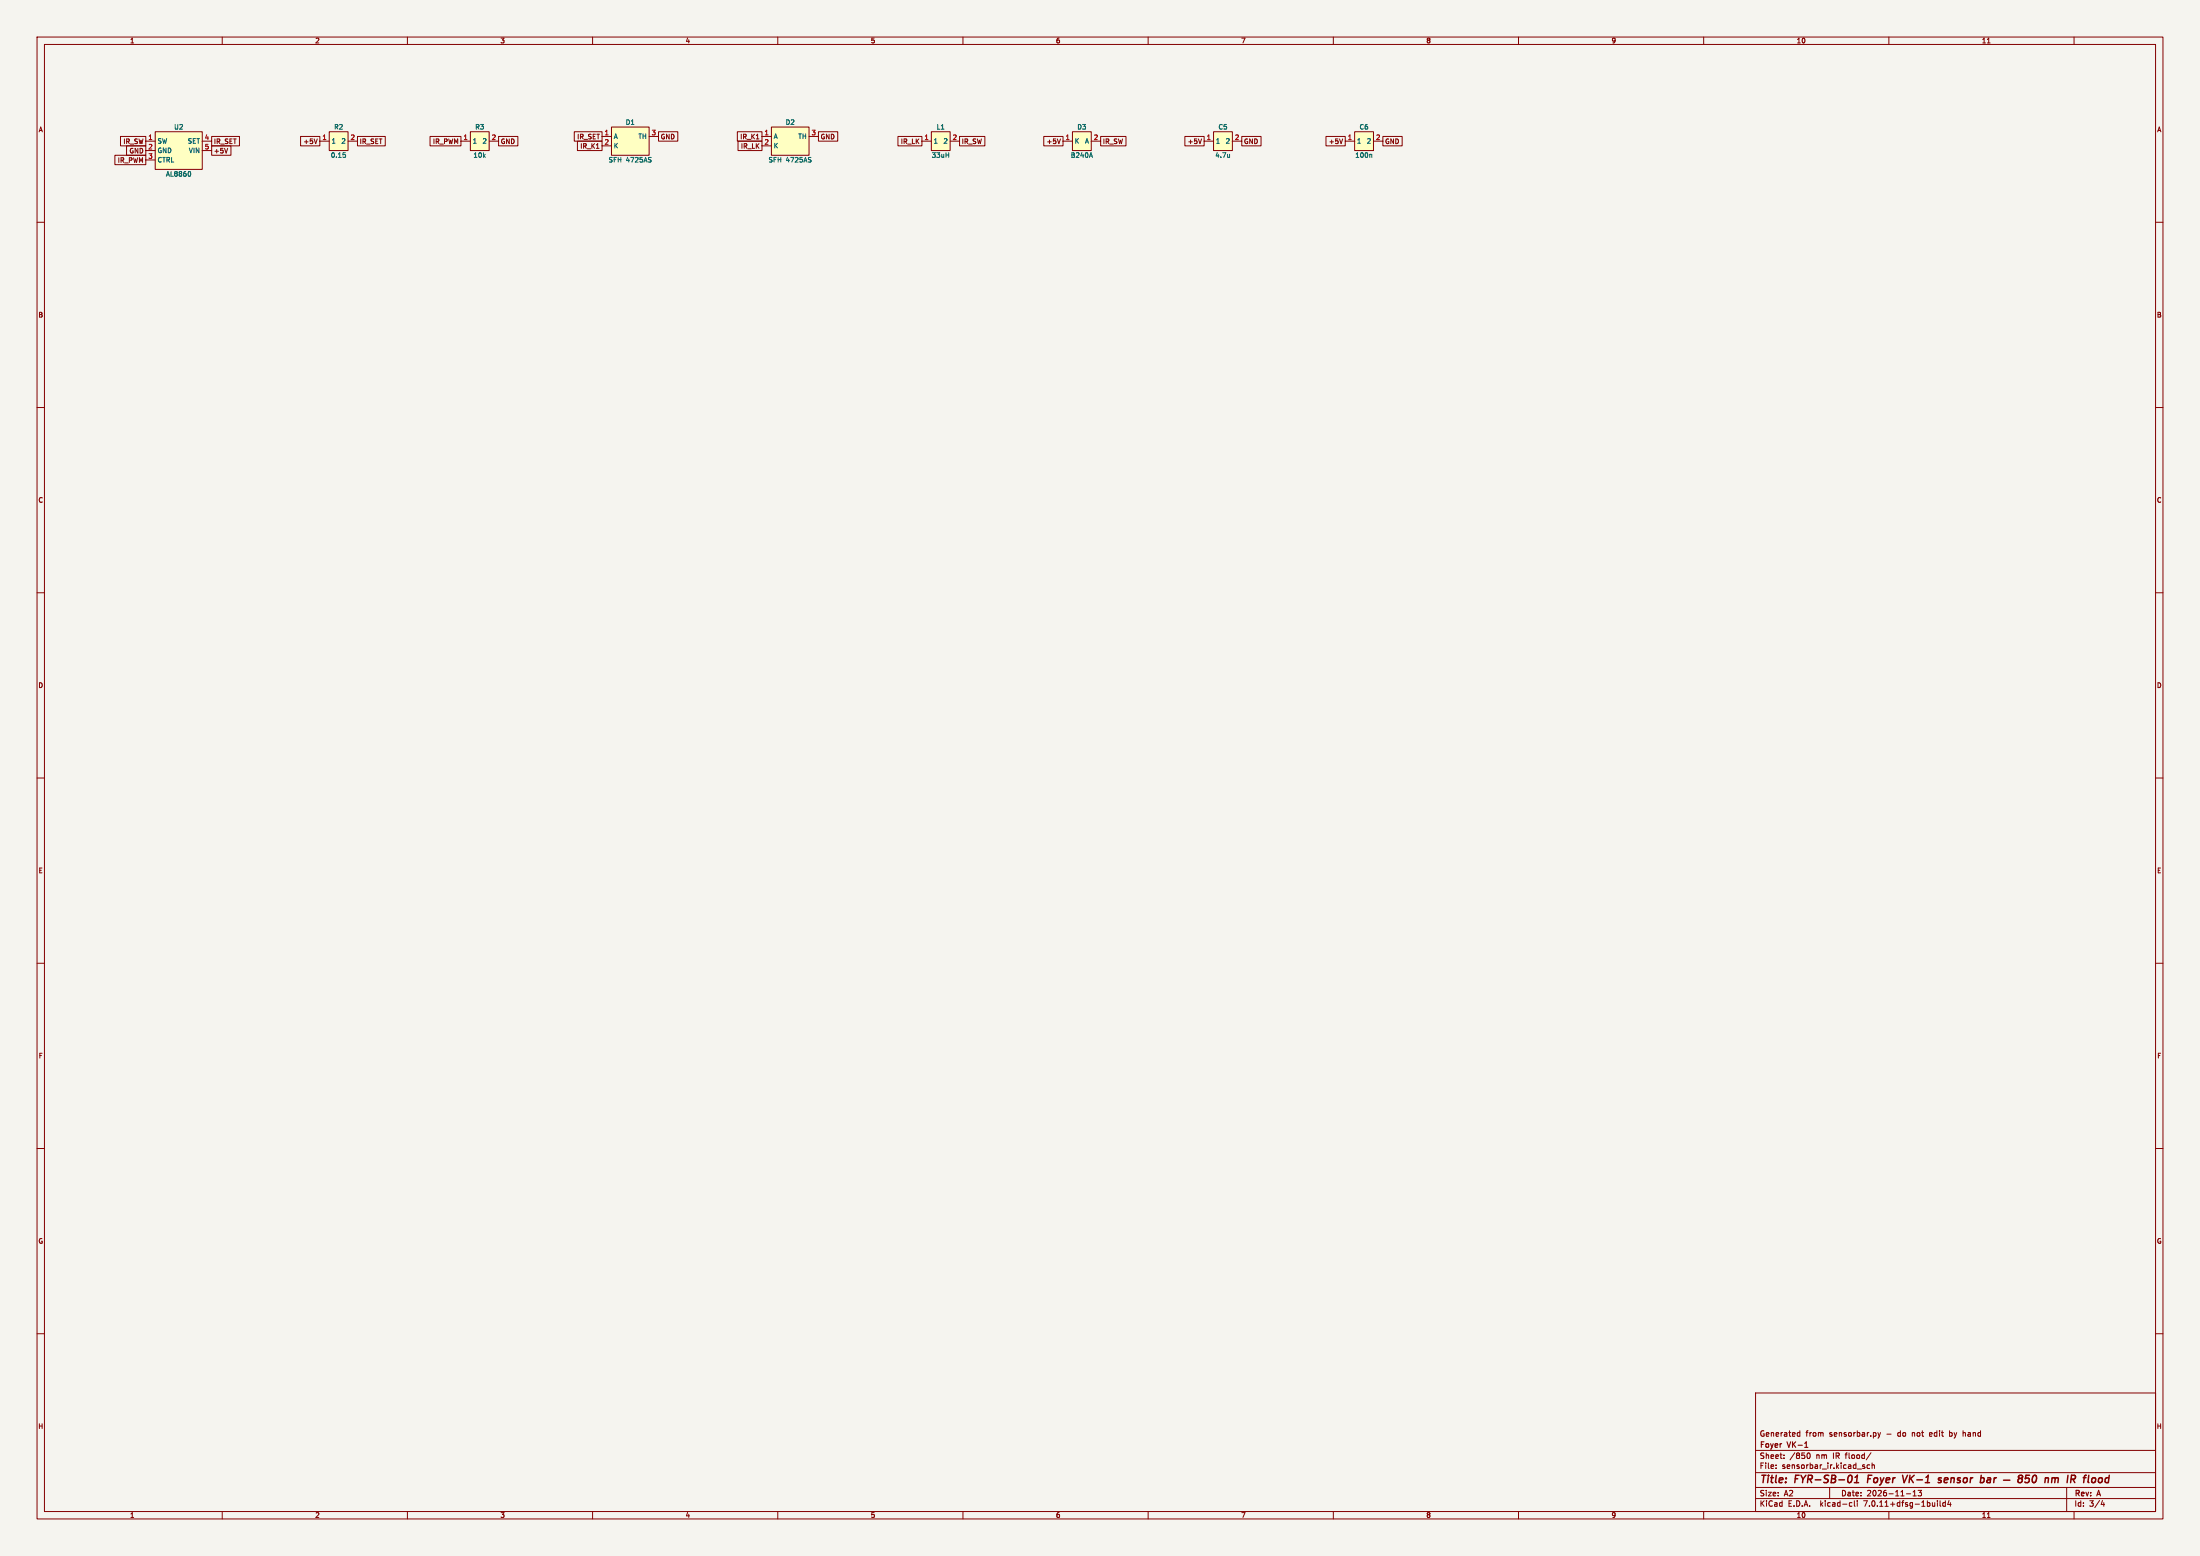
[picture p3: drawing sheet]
<svg xmlns="http://www.w3.org/2000/svg" width="594mm" height="420mm" viewBox="0 0 594 420" stroke-linecap="round" stroke-linejoin="round" font-family="sans-serif">
<path d="M0 0h594v420h-594z" fill="#f5f4ef" stroke="#f5f4ef" stroke-width=".27"/>
<g fill="none" stroke="#840000" stroke-width=".27">
<path d="M10 10h574v400h-574zM12 12h570v396h-570zM60 10v2M110 10v2M160 10v2M210 10v2M260 10v2M310 10v2M360 10v2M410 10v2M460 10v2M510 10v2"/>
<path d="M536.6 11.6h.7M560 10v2M32.5 36.8h6.9v2.6h-6.9zM34.2 39.4h5.2v2.5h-5.2zM39.4 38.1h2.5M41.9 35.6h12.7v10.1h-12.7zM54.6 38.1h2.5M57.1 39.4h5.3v2.5h-5.3zM57.1 36.8h7.6v2.6h-7.6zM81.2 36.8h5.2v2.6h-5.2zM85.7 37.5l-.5 1.3M86.4 38.1h2.5"/>
<path d="M88.9 35.6h5.1v5h-5.1zM94 38.1h2.5M96.5 36.8h7.5v2.6h-7.5zM116.1 36.8h8.4v2.6h-8.4zM124.5 38.1h2.5M127 35.6h5.1v5h-5.1zM132.1 38.1h2.5M134.6 36.8h5.2v2.6h-5.2zM155.1 35.6h7.5v2.5h-7.5zM155.9 38.1h6.7v2.5h-6.7zM162.6 36.8h2.5M162.6 39.4h2.5"/>
<path d="M165.1 34.3h10.2v7.6h-10.2zM175.3 36.8h2.5M177.8 35.6h5.2v2.5h-5.2zM199.1 35.6h6.6v2.5h-6.6zM199.3 38.1h6.4v2.5h-6.4zM205.7 36.8h2.6M205.7 39.4h2.6M208.3 34.3h10.1v7.6h-10.1zM218.4 36.8h2.6M221 35.6h5.2v2.5h-5.2zM242.4 36.8h6.5v2.6h-6.5zM248.9 38.1h2.6"/>
<path d="M251.5 35.6h5v5h-5zM256.5 38.1h2.6M259.1 36.8h6.8v2.6h-6.8zM281.8 36.8h5.2v2.6h-5.2zM286.3 37.5l-.4 1.3M287 38.1h2.6M289.6 35.6h5v5h-5zM294.6 38.1h2.6M297.2 36.8h6.8v2.6h-6.8zM319.9 36.8h5.2v2.6h-5.2zM324.4 37.5l-.4 1.3M325.1 38.1h2.6"/>
<path d="M327.7 35.6h5v5h-5zM332.7 38.1h2.6M335.3 36.8h5.2v2.6h-5.2zM358 36.8h5.2v2.6h-5.2zM362.5 37.5l-.4 1.3M363.2 38.1h2.6M365.8 35.6h5v5h-5zM370.8 38.1h2.6M373.4 36.8h5.2v2.6h-5.2zM10 60h2M31 41.9h8.4v2.6h-8.4zM39.4 40.6h2.5"/>
<path d="M39.4 43.2h2.5M54.6 40.6h2.5M61.5 40l-.4 1.3M582 60h2M10 110h2M582 110h2M10 160h2M582 160h2M10 210h2M582 210h2M10 260h2M582 260h2"/>
<path d="M10 310h2M582 310h2M10 360h2M474 376h108v32h-108zM582 360h2M474 397.5h108M474 391.5h108M479.5 396.2v.2M479.5 395.4v.2M481.7 393.5v.2M481.7 392.7v.2M485.4 387.6h.6"/>
<path d="M485.4 386.7h.6M486 386.2v1.5M487.9 392.7l.3-.5a.8 .8 0 0 1 .6 .7 .8 .8 0 0 1-.6 .8l-.3-.6M503.1 395.9h.4v.3l-.5 .2M503.1 395.4h.4M504.8 395.4h-.4l-.3 .3 .1 .6h.6M505.2 392.1l-1.3 1.9M505.5 395.5l.5-.1 .1 1M505.5 394.9v1.5M507 386.7l.4 1M507.4 387.7l-.4 .5M507.7 386.7l-.3 1"/>
<path d="M526.4 386.2v1.5M526.4 387.6l.1 .1M526.5 386.7h-.1M530 386.2v1.5M530.2 386.7l-.2 .1M60 408v2M110 408v2M160 408v2M210 408v2M260 408v2M310 408v2M360 408v2"/>
<path d="M410 408v2M460 408v2M474 404.5h108M474 401.5h108M494 401.5v3M499.6 405.6h.4M500 406.5l-.4 .1M500.7 405.1v1.3l.2 .2M501.5 405.1v.1M501.5 405.6v1M510 408v2M514.7 403.2h1.2"/>
<path d="M516.5 403.8h.9M516.5 402.7l.5-.4v1.5M517.9 402.3h.9l-.5 .5 .4 .2v.6l-.2 .2-.6-.2M523.1 405.1v.1M523.1 405.6v1M523.8 405.1v1.3l.2 .2M525.2 405.6h-.4l-.3 .3 .2 .6h.5M525.2 405.1v1.5M526.2 405l-.3 1.1h.9M526.6 405.6v1M536.6 409.6h.7M558 401.5v6.5"/>
<path d="M560 408v2M567.7 405l-.4 1.1h.9M568 405.6v1"/>
</g>
<g fill="none" stroke="#840000" stroke-width=".4">
<path d="M499.9 398.3l.2 .7-.2 .8M500.9 398.8l.6-.6-.2 2M504.5 398.2l-.3 2M513.7 398.2l.4 2 .9-2M524.2 399a.49 .49 0 0 0-.8 .2l.7 .4v.3l-.3 .3-.5-.1M525.1 399l-.2 .9 .3 .3M525.9 399.3l-.9 .2M534.9 398.2l-.2 2M537.2 398.9l-.6 .1M537.3 399.4h-.5l-.3 .3v.4l.7 .1M545.3 399.1l-.4 .3v.6a.65 .65 0 0 0 .9 .1 .65 .65 0 0 0 .1-1h-.2M545.3 399.1l-.3-.5 .2-.3 .6-.1 .3 .4-.4 .5"/>
<path d="M545.3 399.1h.4M548 398.2h-1l-.2 .9 .3-.1 .7 .1 .1 .2-.1 .7-.4 .2-.7-.2M549 398.4l.5-.2a1.19 1.19 0 0 1-.4 2l-.3-.2-.1-.6zM552.3 399.1l.3-.2 .4 .1v1.2M552.3 398.9l-.2 1.3M554.1 399.1l.6-.2 .2 .2M554.1 398.9l-.2 1.3M554.9 399.1a.5 .5 0 0 1 .8-.1l-.1 1.2M554.9 399.1l-.1 1.1M558.4 398.2l-.3 2M560.4 398.6l-.3-.4h-.8l-.2 2M562.5 398.9h.7"/>
<path d="M563.3 398.2l-.5 .3M564 398.2l-.2 1.9M569.4 399l-.5-.1-.5 .3M569.5 398.2l-.2 2M500.7 400.2h1.1M568.4 400l.3 .2 .6-.1"/>
</g>
<path d="M487.3 390.7h.8" fill="none" stroke="#840000" stroke-width=".3"/>
<g fill="#ffffc2" stroke="#ffffc2" stroke-width=".27">
<path d="M327.7 35.6h5v5h-5z"/>
<path d="M127 35.6h5.1v5h-5.1z"/>
<path d="M165.1 34.3h10.2v7.6h-10.2z"/>
<path d="M365.8 35.6h5v5h-5z"/>
<path d="M208.3 34.3h10.1v7.6h-10.1z"/>
<path d="M88.9 35.6h5.1v5h-5.1z"/>
<path d="M251.5 35.6h5v5h-5z"/>
<path d="M41.9 35.6h12.7v10.1h-12.7z"/>
<path d="M289.6 35.6h5v5h-5z"/>
</g>
<path d="M51.3 46.4l.2 .4-.2 .7M92.6 41.2h.7M93.2 41.8v.6M294.5 41.2l.5 1.3M332 41.6v.9M332 42.4h-.1M370.2 41.6l.2 .2v.7" fill="none" stroke="#006464" stroke-width=".27"/>
<g font-size="2.8" fill="#840000">
<text x="475" y="400.9">Title:</text>
<text x="484.7" y="400.9">FYR-SB-01</text>
<text x="505.1" y="400.9">Foyer</text>
<text x="515.4" y="400.9">VK-1</text>
<text x="525.8" y="400.9">sensor</text>
<text x="538" y="400.9">bar</text>
<text x="557.8" y="400.9">nm</text>
<text x="564.6" y="400.9">IR</text>
</g>
<g font-size="2.1" fill="#840000">
<text x="475" y="388">Generated</text>
<text x="487.5" y="388">from</text>
<text x="494" y="388">sensorbar.py</text>
<text x="509.5" y="388">-</text>
<text x="512.6" y="388">do</text>
<text x="516.6" y="388">not</text>
<text x="521.5" y="388">edit</text>
<text x="527" y="388">by</text>
<text x="530.8" y="388">hand</text>
<text x="475" y="394">Sheet:</text>
<text x="475" y="391.2">Foyer</text>
<text x="482.7" y="391.2">VK-1</text>
<text x="483.2" y="394">/850</text>
<text x="490.4" y="394">nm</text>
<text x="495" y="394">IR flood/</text>
<text x="475" y="396.7">File:</text>
<text x="481.1" y="396.7">sensorbar_ir.kicad_sch</text>
<text x="475" y="406.9">KiCad</text>
<text x="475" y="404.1">Size:</text>
<text x="481.7" y="404.1">A2</text>
<text x="482.7" y="406.9">E.D.A.</text>
<text x="491.6" y="406.9">kicad-cli</text>
<text x="497" y="404.1">Date:</text>
<text x="503.5" y="406.9">7.0.11+dfsg-1build4</text>
<text x="504" y="404.1">2026-11-13</text>
<text x="560" y="404.3">Rev:</text>
<text x="560" y="406.9">Id:</text>
<text x="564.1" y="406.9">3/4</text>
<text x="566.4" y="404.3">A</text>
</g>
<g font-size="1.8" fill="#840000">
<text x="35" y="11.9">1</text>
<text x="85" y="11.9">2</text>
<text x="135" y="11.9">3</text>
<text x="185" y="11.9">4</text>
<text x="235" y="11.9">5</text>
<text x="285" y="11.9">6</text>
<text x="335" y="11.9">7</text>
<text x="385" y="11.9">8</text>
<text x="435" y="11.9">9</text>
<text x="485" y="11.9">10</text>
<text x="535" y="11.9">11</text>
<text x="10.3" y="35.9">A</text>
<text x="582.3" y="35.9">A</text>
<text x="33.2" y="39.1">IR_SW</text>
<text x="34.8" y="41.6">GND</text>
<text x="57.6" y="41.6">+5V</text>
<text x="57.6" y="39.1">IR_SET</text>
<text x="81.8" y="39.1">+5V</text>
<text x="97" y="39.1">IR_SET</text>
<text x="116.8" y="39.1">IR_PWM</text>
<text x="135.1" y="39.1">GND</text>
<text x="155.7" y="37.8">IR_SET</text>
<text x="156.6" y="40.3">IR_K1</text>
<text x="178.3" y="37.8">GND</text>
<text x="199.7" y="37.8">IR_K1</text>
<text x="199.9" y="40.3">IR_LK</text>
<text x="221.5" y="37.8">GND</text>
<text x="243.1" y="39.1">IR_LK</text>
<text x="259.6" y="39.1">IR_SW</text>
<text x="282.5" y="39.1">+5V</text>
<text x="297.7" y="39.1">IR_SW</text>
<text x="320.6" y="39.1">+5V</text>
<text x="335.8" y="39.1">GND</text>
<text x="358.7" y="39.1">+5V</text>
<text x="373.9" y="39.1">GND</text>
<text x="31.7" y="44.1">IR_PWM</text>
<text x="10.3" y="85.9">B</text>
<text x="582.3" y="85.9">B</text>
<text x="10.3" y="135.9">C</text>
<text x="582.3" y="135.9">C</text>
<text x="10.3" y="185.9">D</text>
<text x="582.3" y="185.9">D</text>
<text x="10.3" y="235.9">E</text>
<text x="582.3" y="235.9">E</text>
<text x="10.3" y="285.9">F</text>
<text x="582.3" y="285.9">F</text>
<text x="10.3" y="335.9">G</text>
<text x="582.3" y="335.9">G</text>
<text x="10.2" y="385.9">H</text>
<text x="582.2" y="385.9">H</text>
<text x="35" y="409.9">1</text>
<text x="85" y="409.9">2</text>
<text x="135" y="409.9">3</text>
<text x="185" y="409.9">4</text>
<text x="235" y="409.9">5</text>
<text x="285" y="409.9">6</text>
<text x="335" y="409.9">7</text>
<text x="385" y="409.9">8</text>
<text x="435" y="409.9">9</text>
<text x="485" y="409.9">10</text>
<text x="535" y="409.9">11</text>
</g>
<g font-size="1.8" fill="#006464">
<text x="46.9" y="35.2">U2</text>
<text x="90.1" y="35.2">R2</text>
<text x="128.2" y="35.2">R3</text>
<text x="168.8" y="33.9">D1</text>
<text x="212" y="33.9">D2</text>
<text x="252.8" y="35.2">L1</text>
<text x="290.8" y="35.2">D3</text>
<text x="328.9" y="35.2">C5</text>
<text x="367" y="35.2">C6</text>
<text x="42.4" y="39">SW</text>
<text x="42.4" y="41.5">GND</text>
<text x="50.6" y="39">SET</text>
<text x="50.9" y="41.5">VIN</text>
<text x="89.4" y="39">1</text>
<text x="92.1" y="39">2</text>
<text x="127.5" y="39">1</text>
<text x="130.2" y="39">2</text>
<text x="165.6" y="37.7">A</text>
<text x="165.6" y="40.2">K</text>
<text x="172.3" y="37.7">TH</text>
<text x="208.8" y="37.7">A</text>
<text x="208.8" y="40.2">K</text>
<text x="215.4" y="37.7">TH</text>
<text x="252" y="39">1</text>
<text x="254.6" y="39">2</text>
<text x="290.1" y="39">K</text>
<text x="292.8" y="39">A</text>
<text x="328.2" y="39">1</text>
<text x="330.8" y="39">2</text>
<text x="366.3" y="39">1</text>
<text x="368.9" y="39">2</text>
<text x="42.4" y="44">CTRL</text>
<text x="44.7" y="47.9">AL8860</text>
<text x="89.2" y="42.8">0.15</text>
<text x="127.7" y="42.8">10k</text>
<text x="164.2" y="44">SFH</text>
<text x="169" y="44">4725AS</text>
<text x="207.4" y="44">SFH</text>
<text x="212.2" y="44">4725AS</text>
<text x="251.4" y="42.8">33uH</text>
<text x="289" y="42.8">B240A</text>
<text x="328" y="42.8">4.7u</text>
<text x="365.8" y="42.8">100n</text>
</g>
<g font-size="1.8" fill="#a90000">
<text x="39.9" y="37.8">1</text>
<text x="39.9" y="40.4">2</text>
<text x="55.2" y="37.8">4</text>
<text x="55.2" y="40.4">5</text>
<text x="86.9" y="37.8">1</text>
<text x="94.5" y="37.8">2</text>
<text x="125" y="37.8">1</text>
<text x="132.6" y="37.8">2</text>
<text x="163.1" y="36.6">1</text>
<text x="163.1" y="39.1">2</text>
<text x="175.8" y="36.6">3</text>
<text x="206.3" y="36.6">1</text>
<text x="206.3" y="39.1">2</text>
<text x="219" y="36.6">3</text>
<text x="249.5" y="37.8">1</text>
<text x="257.1" y="37.8">2</text>
<text x="287.6" y="37.8">1</text>
<text x="295.2" y="37.8">2</text>
<text x="325.7" y="37.8">1</text>
<text x="333.3" y="37.8">2</text>
<text x="363.8" y="37.8">1</text>
<text x="371.4" y="37.8">2</text>
<text x="39.9" y="42.9">3</text>
</g>
</svg>
